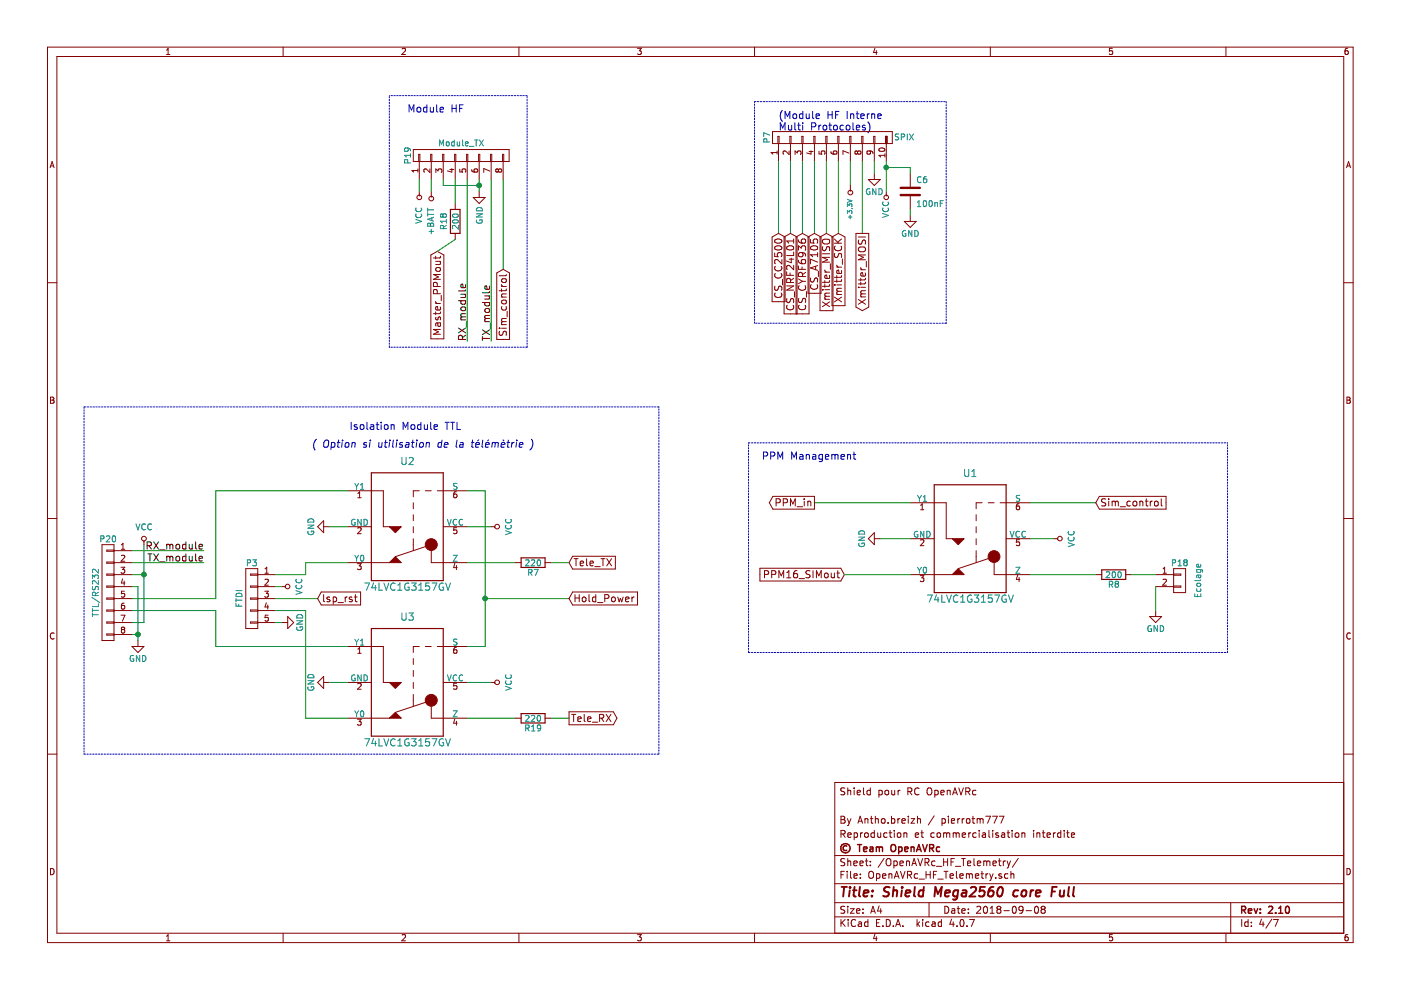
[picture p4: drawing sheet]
EESchema Schematic File Version 2
LIBS:Mega_2560 core mini_full_2.1-rescue
LIBS:power
LIBS:device
LIBS:transistors
LIBS:conn
LIBS:linear
LIBS:regul
LIBS:74xx
LIBS:cmos4000
LIBS:adc-dac
LIBS:memory
LIBS:xilinx
LIBS:microcontrollers
LIBS:dsp
LIBS:microchip
LIBS:analog_switches
LIBS:motorola
LIBS:texas
LIBS:intel
LIBS:audio
LIBS:interface
LIBS:digital-audio
LIBS:philips
LIBS:display
LIBS:cypress
LIBS:siliconi
LIBS:opto
LIBS:atmel
LIBS:contrib
LIBS:valves
LIBS:OPEN_EVO
LIBS:Mega_2560 core mini_full_2.1
LIBS:Mega_2560 core mini_full_2.1-cache
EELAYER 25 0
EELAYER END
$Descr A4 11693 8268
encoding utf-8
Sheet 4 7
Title "Shield Mega2560 core Full"
Date "2018-09-08"
Rev "2.10"
Comp "© Team OpenAVRc"
Comment1 "Reproduction et commercialisation interdite"
Comment2 "By Antho.breizh / pierrotm777"
Comment3 ""
Comment4 "Shield pour RC OpenAVRc"
$EndDescr
$Comp
L CONN_01X08 P19
U 1 1
P 3850 1300
F 0 "P19" H 3850 1750 50  0000 C CNN
F 1 "Module_TX" V 3950 1300 50  0000 C CNN
F 2 "Pin_Headers:Pin_Header_Straight_2x04_Pitch2.54mm" H 3850 1300 50  0001 C CNN
F 3 "" H 3850 1300 50  0000 C CNN
	1    3850 1300
	0    -1   -1   0   
$EndComp
$Comp
L GND-RESCUE-Mega_2560_core_mini_full_2.0 #PWR067
U 1 1
P 4000 1600
F 0 "#PWR067" H 4000 1350 50  0001 C CNN
F 1 "GND" V 4000 1400 50  0000 C CNN
F 2 "" H 4000 1600 50  0000 C CNN
F 3 "" H 4000 1600 50  0000 C CNN
	1    4000 1600
	1    0    0    -1  
$EndComp
$Comp
L VCC #PWR068
U 1 1
P 3500 1600
F 0 "#PWR068" H 3500 1450 50  0001 C CNN
F 1 "VCC" V 3500 1800 50  0000 C CNN
F 2 "" H 3500 1600 50  0000 C CNN
F 3 "" H 3500 1600 50  0000 C CNN
	1    3500 1600
	-1   0    0    1   
$EndComp
Text Notes 3850 3600 2    60   ~ 0
Isolation Module TTL
$Comp
L +BATT #PWR069
U 1 1
P 3600 1600
F 0 "#PWR069" H 3600 1450 50  0001 C CNN
F 1 "+BATT" V 3600 1850 50  0000 C CNN
F 2 "" H 3600 1600 50  0000 C CNN
F 3 "" H 3600 1600 50  0000 C CNN
	1    3600 1600
	-1   0    0    1   
$EndComp
$Comp
L R-RESCUE-Mega_2560_core_mini_full_2.0 R8
U 1 1
P 9300 4800
F 0 "R8" V 9380 4800 50  0000 C CNN
F 1 "200" V 9300 4800 50  0000 C CNN
F 2 "Resistors_SMD:R_1206" V 9230 4800 50  0001 C CNN
F 3 "" H 9300 4800 50  0000 C CNN
	1    9300 4800
	0    1    1    0   
$EndComp
Text Notes 7150 3850 2    60   ~ 0
PPM Management
Text Notes 2600 3750 0    60   Italic 0
( Option si utilisation de la télémètrie )
$Comp
L CONN_01X02 P18
U 1 1
P 9850 4850
F 0 "P18" H 9850 5000 50  0000 C CNN
F 1 "Ecolage" V 10000 4850 50  0000 C CNN
F 2 "Pin_Headers:Pin_Header_Straight_1x02_Pitch2.54mm" H 9850 4850 50  0001 C CNN
F 3 "" H 9850 4850 50  0000 C CNN
	1    9850 4850
	1    0    0    -1  
$EndComp
$Comp
L GND-RESCUE-Mega_2560_core_mini_full_2.0 #PWR070
U 1 1
P 9650 5100
F 0 "#PWR070" H 9650 4850 50  0001 C CNN
F 1 "GND" H 9650 4950 50  0000 C CNN
F 2 "" H 9650 5100 50  0000 C CNN
F 3 "" H 9650 5100 50  0000 C CNN
	1    9650 5100
	1    0    0    -1  
$EndComp
$Comp
L CONN_01X08 P20
U 1 1
P 900 4950
F 0 "P20" H 900 5400 50  0000 C CNN
F 1 "TTL/RS232" V 1000 4950 50  0000 C CNN
F 2 "anthoperso:Con_RS232_TTL" H 900 4950 50  0001 C CNN
F 3 "" H 900 4950 50  0000 C CNN
	1    900  4950
	-1   0    0    -1  
$EndComp
$Comp
L GND-RESCUE-Mega_2560_core_mini_full_2.0 #PWR071
U 1 1
P 1150 5350
F 0 "#PWR071" H 1150 5100 50  0001 C CNN
F 1 "GND" H 1150 5200 50  0000 C CNN
F 2 "" H 1150 5350 50  0000 C CNN
F 3 "" H 1150 5350 50  0000 C CNN
	1    1150 5350
	-1   0    0    -1  
$EndComp
$Comp
L VCC #PWR072
U 1 1
P 1200 4550
F 0 "#PWR072" H 1200 4400 50  0001 C CNN
F 1 "VCC" H 1200 4700 50  0000 C CNN
F 2 "" H 1200 4550 50  0000 C CNN
F 3 "" H 1200 4550 50  0000 C CNN
	1    1200 4550
	-1   0    0    -1  
$EndComp
Text Label 1700 4700 2    60   ~ 0
TX_module
Text Label 1700 4600 2    60   ~ 0
RX_module
Text Label 4100 2850 1    60   ~ 0
TX_module
Text Label 3900 2850 1    60   ~ 0
RX_module
$Comp
L 74LVC1G3157 U1
U 1 1
P 8100 4500
F 0 "U1" H 8100 5050 60  0000 C CNN
F 1 "74LVC1G3157GV" H 8100 4000 60  0000 C CNN
F 2 "v2.1:SOT-457" H 8100 4500 60  0001 C CNN
F 3 "" H 8100 4500 60  0000 C CNN
	1    8100 4500
	1    0    0    -1  
$EndComp
$Comp
L VCC #PWR073
U 1 1
P 8800 4500
F 0 "#PWR073" H 8800 4350 50  0001 C CNN
F 1 "VCC" H 8800 4650 50  0000 C CNN
F 2 "" H 8800 4500 50  0000 C CNN
F 3 "" H 8800 4500 50  0000 C CNN
	1    8800 4500
	0    1    1    0   
$EndComp
$Comp
L GND-RESCUE-Mega_2560_core_mini_full_2.0 #PWR074
U 1 1
P 7350 4500
F 0 "#PWR074" H 7350 4250 50  0001 C CNN
F 1 "GND" H 7350 4350 50  0000 C CNN
F 2 "" H 7350 4500 50  0000 C CNN
F 3 "" H 7350 4500 50  0000 C CNN
	1    7350 4500
	0    1    1    0   
$EndComp
Text Notes 3400 950  0    60   ~ 0
Module HF
Wire Wire Line
	9650 4800 9450 4800
Wire Wire Line
	9650 4900 9650 5100
Wire Wire Line
	4100 1500 4100 2850
Wire Wire Line
	3900 1500 3900 2850
Wire Wire Line
	1150 4900 1100 4900
Connection ~ 1150 5300
Wire Wire Line
	1150 4900 1150 5350
Wire Wire Line
	1200 4550 1200 5200
Wire Wire Line
	1100 4800 1200 4800
Connection ~ 1200 4800
Wire Wire Line
	1100 4600 1700 4600
Wire Wire Line
	1100 4700 1700 4700
Wire Wire Line
	8600 4500 8800 4500
Wire Wire Line
	9150 4800 8600 4800
Wire Wire Line
	7600 4500 7350 4500
Wire Wire Line
	8600 4200 9150 4200
Wire Wire Line
	6800 4200 7600 4200
Wire Notes Line
	6250 3700 10250 3700
Wire Notes Line
	4400 800  3250 800 
Wire Wire Line
	1150 5300 1100 5300
Wire Wire Line
	3600 1600 3600 1500
$Comp
L C-RESCUE-Mega_2560_core_mini_full_2.0 C6
U 1 1
P 7600 1600
F 0 "C6" H 7650 1700 50  0000 L CNN
F 1 "100nF" H 7650 1500 50  0000 L CNN
F 2 "Capacitors_SMD:C_1206" H 7638 1450 50  0001 C CNN
F 3 "" H 7600 1600 50  0000 C CNN
	1    7600 1600
	1    0    0    -1  
$EndComp
$Comp
L GND-RESCUE-Mega_2560_core_mini_full_2.0 #PWR075
U 1 1
P 7600 1800
F 0 "#PWR075" H 7600 1550 50  0001 C CNN
F 1 "GND" H 7600 1650 50  0000 C CNN
F 2 "" H 7600 1800 50  0000 C CNN
F 3 "" H 7600 1800 50  0000 C CNN
	1    7600 1800
	1    0    0    -1  
$EndComp
$Comp
L GND-RESCUE-Mega_2560_core_mini_full_2.0 #PWR076
U 1 1
P 7300 1450
F 0 "#PWR076" H 7300 1200 50  0001 C CNN
F 1 "GND" H 7300 1300 50  0000 C CNN
F 2 "" H 7300 1450 50  0000 C CNN
F 3 "" H 7300 1450 50  0000 C CNN
	1    7300 1450
	1    0    0    -1  
$EndComp
$Comp
L VCC #PWR077
U 1 1
P 7400 1600
F 0 "#PWR077" H 7400 1450 50  0001 C CNN
F 1 "VCC" V 7400 1750 50  0000 C CNN
F 2 "" H 7400 1600 50  0000 C CNN
F 3 "" H 7400 1600 50  0000 C CNN
	1    7400 1600
	-1   0    0    1   
$EndComp
Text Notes 6500 1100 0    60   ~ 0
(Module HF Interne\nMulti Protocoles)
$Comp
L CONN_01X10 P7
U 1 1
P 6950 1150
F 0 "P7" H 6950 1700 50  0000 C CNN
F 1 "SPIX" V 6950 550 50  0000 C CNN
F 2 "Pin_Headers:Pin_Header_Straight_2x05_Pitch2.54mm" H 6950 1150 50  0001 C CNN
F 3 "" H 6950 1150 50  0000 C CNN
	1    6950 1150
	0    -1   -1   0   
$EndComp
Wire Wire Line
	7000 1350 7000 1950
Wire Wire Line
	7200 1350 7200 1950
Wire Wire Line
	6900 1350 6900 1950
Wire Wire Line
	7600 1800 7600 1750
Wire Wire Line
	6700 1350 6700 1950
Wire Wire Line
	7300 1450 7300 1350
Wire Wire Line
	6500 1350 6500 1950
Wire Wire Line
	7400 1350 7400 1600
Wire Wire Line
	6800 1350 6800 1950
Wire Wire Line
	6600 1350 6600 1950
Wire Wire Line
	7100 1350 7100 1550
Wire Wire Line
	7600 1450 7600 1400
Wire Wire Line
	7600 1400 7400 1400
Connection ~ 7400 1400
Wire Notes Line
	6250 5450 10250 5450
Wire Notes Line
	10250 5450 10250 3700
Wire Notes Line
	6250 5450 6250 3700
Text GLabel 4750 6000 2    60   Output ~ 0
Tele_RX
Text GLabel 4750 4700 2    60   Input ~ 0
Tele_TX
Text GLabel 6500 1950 3    60   Input ~ 0
CS_CC2500
Text GLabel 6600 1950 3    60   Input ~ 0
CS_NRF24L01
Text GLabel 6700 1950 3    60   Input ~ 0
CS_CYRF6936
Text GLabel 6800 1950 3    60   Input ~ 0
CS_A7105
Text GLabel 6900 1950 3    60   Input ~ 0
Xmitter_MISO
Text GLabel 7000 1950 3    60   Input ~ 0
Xmitter_SCK
Text GLabel 7200 1950 3    60   Output ~ 0
Xmitter_MOSI
Text GLabel 6800 4200 0    60   Output ~ 0
PPM_in
Text GLabel 7050 4800 0    60   Input ~ 0
PPM16_SIMout
Text GLabel 9150 4200 2    60   Input ~ 0
Sim_control
$Comp
L +3,3V #PWR078
U 1 1
P 7100 1550
F 0 "#PWR078" H 7100 1510 30  0001 C CNN
F 1 "+3,3V" V 7100 1750 39  0000 C CNN
F 2 "" H 7100 1550 60  0001 C CNN
F 3 "" H 7100 1550 60  0001 C CNN
	1    7100 1550
	-1   0    0    1   
$EndComp
Wire Notes Line
	6300 850  7900 850 
Wire Notes Line
	7900 850  7900 2700
Wire Notes Line
	7900 2700 6300 2700
Wire Notes Line
	6300 2700 6300 850 
Wire Wire Line
	7050 4800 7600 4800
$Comp
L R-RESCUE-Mega_2560_core_mini_full_2.0 R18
U 1 1
P 3800 1850
F 0 "R18" V 3700 1850 50  0000 C CNN
F 1 "200" V 3800 1850 50  0000 C CNN
F 2 "Resistors_SMD:R_1206" V 3730 1850 50  0001 C CNN
F 3 "" H 3800 1850 50  0000 C CNN
	1    3800 1850
	1    0    0    -1  
$EndComp
$Comp
L R-RESCUE-Mega_2560_core_mini_full_2.0 R19
U 1 1
P 4450 6000
F 0 "R19" V 4530 6000 50  0000 C CNN
F 1 "220" V 4450 6000 50  0000 C CNN
F 2 "Resistors_SMD:R_1206" V 4380 6000 50  0001 C CNN
F 3 "" H 4450 6000 50  0000 C CNN
	1    4450 6000
	0    1    1    0   
$EndComp
Wire Wire Line
	4750 6000 4600 6000
Wire Wire Line
	3900 6000 4300 6000
Text GLabel 3650 2100 3    60   Input ~ 0
Master_PPMout
Wire Wire Line
	3650 2100 3800 2000
Wire Notes Line
	4400 2900 3250 2900
Wire Notes Line
	4400 2900 4400 800 
Wire Notes Line
	3250 2900 3250 800 
Wire Wire Line
	3800 1700 3800 1500
Wire Wire Line
	3500 1600 3500 1500
Wire Wire Line
	3700 1550 4000 1550
Wire Wire Line
	4000 1500 4000 1600
Connection ~ 4000 1550
Wire Wire Line
	3700 1550 3700 1500
$Comp
L 74LVC1G3157 U2
U 1 1
P 3400 4400
F 0 "U2" H 3400 4950 60  0000 C CNN
F 1 "74LVC1G3157GV" H 3400 3900 60  0000 C CNN
F 2 "v2.1:SOT-457" H 3400 4400 60  0001 C CNN
F 3 "" H 3400 4400 60  0000 C CNN
	1    3400 4400
	1    0    0    -1  
$EndComp
$Comp
L 74LVC1G3157 U3
U 1 1
P 3400 5700
F 0 "U3" H 3400 6250 60  0000 C CNN
F 1 "74LVC1G3157GV" H 3400 5200 60  0000 C CNN
F 2 "v2.1:SOT-457" H 3400 5700 60  0001 C CNN
F 3 "" H 3400 5700 60  0000 C CNN
	1    3400 5700
	1    0    0    -1  
$EndComp
$Comp
L VCC #PWR079
U 1 1
P 4100 4400
F 0 "#PWR079" H 4100 4250 50  0001 C CNN
F 1 "VCC" H 4100 4550 50  0000 C CNN
F 2 "" H 4100 4400 50  0000 C CNN
F 3 "" H 4100 4400 50  0000 C CNN
	1    4100 4400
	0    1    1    0   
$EndComp
Wire Wire Line
	3900 4400 4100 4400
$Comp
L VCC #PWR080
U 1 1
P 4100 5700
F 0 "#PWR080" H 4100 5550 50  0001 C CNN
F 1 "VCC" H 4100 5850 50  0000 C CNN
F 2 "" H 4100 5700 50  0000 C CNN
F 3 "" H 4100 5700 50  0000 C CNN
	1    4100 5700
	0    1    1    0   
$EndComp
Wire Wire Line
	3900 5700 4100 5700
$Comp
L GND-RESCUE-Mega_2560_core_mini_full_2.0 #PWR081
U 1 1
P 2750 4400
F 0 "#PWR081" H 2750 4150 50  0001 C CNN
F 1 "GND" H 2750 4250 50  0000 C CNN
F 2 "" H 2750 4400 50  0000 C CNN
F 3 "" H 2750 4400 50  0000 C CNN
	1    2750 4400
	0    1    1    0   
$EndComp
Wire Wire Line
	2900 4400 2750 4400
$Comp
L GND-RESCUE-Mega_2560_core_mini_full_2.0 #PWR082
U 1 1
P 2750 5700
F 0 "#PWR082" H 2750 5450 50  0001 C CNN
F 1 "GND" H 2750 5550 50  0000 C CNN
F 2 "" H 2750 5700 50  0000 C CNN
F 3 "" H 2750 5700 50  0000 C CNN
	1    2750 5700
	0    1    1    0   
$EndComp
$Comp
L CONN_01X05 P3
U 1 1
P 2100 5000
F 0 "P3" H 2100 5300 50  0000 C CNN
F 1 "FTDI" V 2200 5000 50  0000 C CNN
F 2 "v2.1:Pin_Header_Straight_1x05_Pitch2.54mm" H 2100 5000 50  0001 C CNN
F 3 "" H 2100 5000 50  0000 C CNN
	1    2100 5000
	-1   0    0    -1  
$EndComp
$Comp
L VCC #PWR083
U 1 1
P 2350 4900
F 0 "#PWR083" H 2350 4750 50  0001 C CNN
F 1 "VCC" H 2350 5050 50  0000 C CNN
F 2 "" H 2350 4900 50  0000 C CNN
F 3 "" H 2350 4900 50  0000 C CNN
	1    2350 4900
	0    1    1    0   
$EndComp
$Comp
L GND-RESCUE-Mega_2560_core_mini_full_2.0 #PWR084
U 1 1
P 2350 5200
F 0 "#PWR084" H 2350 4950 50  0001 C CNN
F 1 "GND" H 2350 5050 50  0000 C CNN
F 2 "" H 2350 5200 50  0000 C CNN
F 3 "" H 2350 5200 50  0000 C CNN
	1    2350 5200
	0    -1   -1   0   
$EndComp
Wire Wire Line
	2350 5200 2300 5200
Wire Wire Line
	2900 4700 2550 4700
Wire Wire Line
	2550 5100 2550 6000
Wire Wire Line
	2550 5100 2300 5100
Wire Wire Line
	2300 5000 2650 5000
Text GLabel 2650 5000 2    60   Input ~ 0
lsp_rst
Wire Wire Line
	2550 6000 2900 6000
Wire Wire Line
	4050 5400 3900 5400
Wire Wire Line
	4050 4100 4050 5400
Wire Wire Line
	4050 4100 3900 4100
Wire Wire Line
	4050 5000 4750 5000
Connection ~ 4050 5000
Text GLabel 4750 5000 2    60   Input ~ 0
Hold_Power
Wire Wire Line
	1800 5400 2900 5400
Wire Wire Line
	1800 4100 2900 4100
Wire Wire Line
	1100 5000 1800 5000
Wire Wire Line
	1800 5000 1800 4100
Wire Wire Line
	1800 5400 1800 5100
Wire Wire Line
	1800 5100 1100 5100
Wire Wire Line
	2550 4700 2550 4800
Wire Wire Line
	2550 4800 2300 4800
Wire Wire Line
	2350 4900 2300 4900
$Comp
L R-RESCUE-Mega_2560_core_mini_full_2.0 R7
U 1 1
P 4450 4700
F 0 "R7" V 4530 4700 50  0000 C CNN
F 1 "220" V 4450 4700 50  0000 C CNN
F 2 "Resistors_SMD:R_1206" V 4380 4700 50  0001 C CNN
F 3 "" H 4450 4700 50  0000 C CNN
	1    4450 4700
	0    1    1    0   
$EndComp
Wire Wire Line
	4750 4700 4600 4700
Wire Wire Line
	4300 4700 3900 4700
Wire Notes Line
	5500 6300 5500 3400
Wire Notes Line
	5500 3400 700  3400
Wire Notes Line
	700  3400 700  6300
Wire Notes Line
	700  6300 5500 6300
Wire Wire Line
	2900 5700 2750 5700
Wire Wire Line
	1200 5200 1100 5200
Text GLabel 4200 2250 3    60   Input ~ 0
Sim_control
Wire Wire Line
	4200 2250 4200 1500
$EndSCHEMATC
